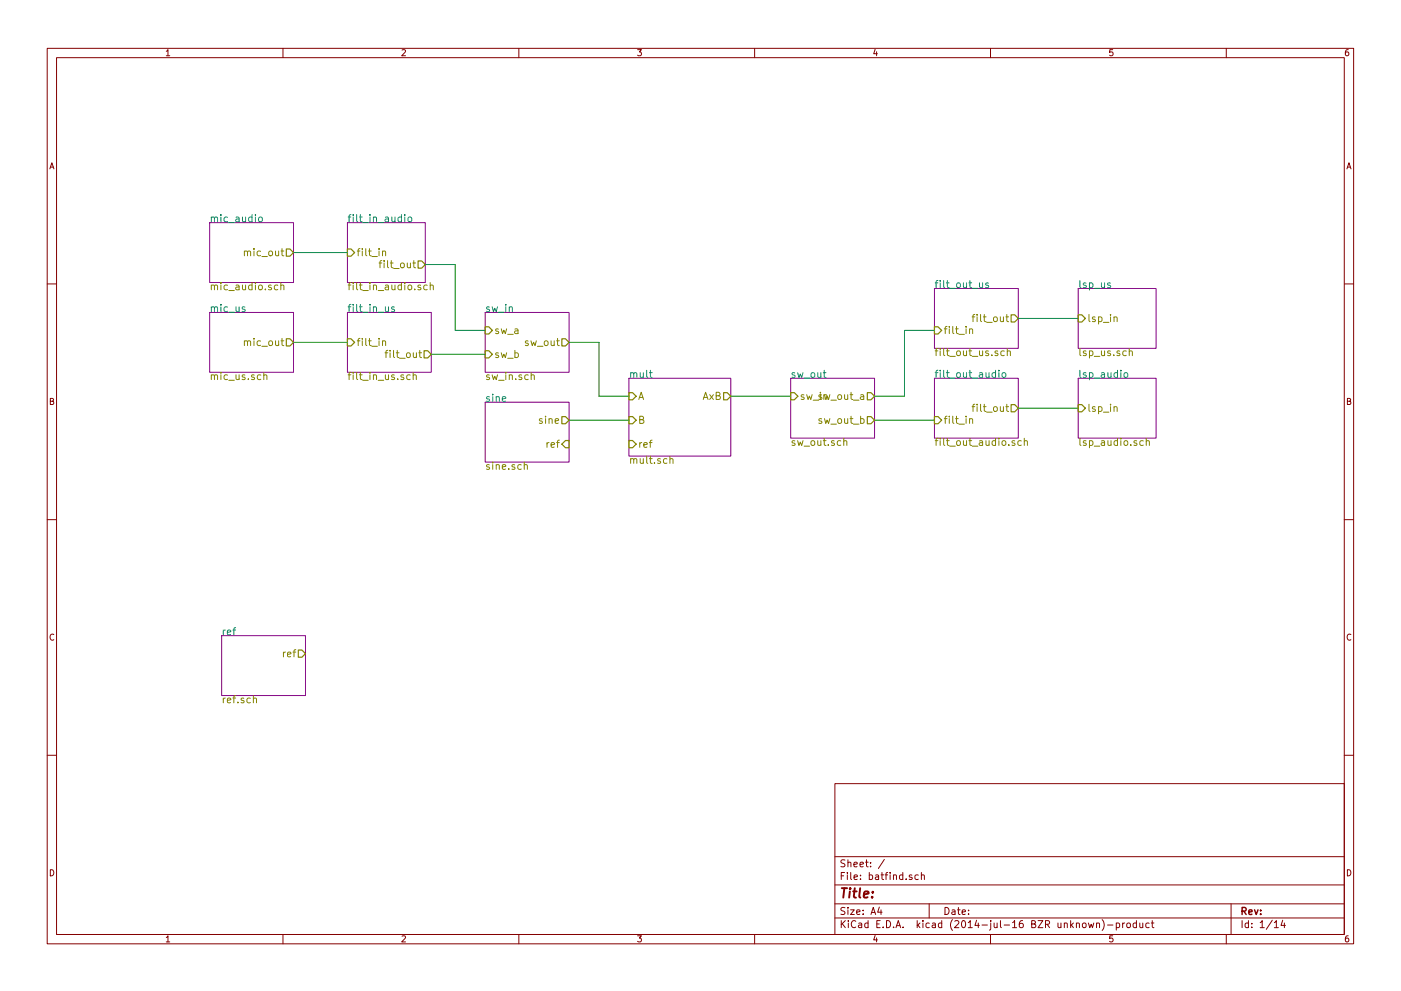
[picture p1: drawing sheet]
<svg xmlns="http://www.w3.org/2000/svg" width="297mm" height="210mm" viewBox="0 0 297 210" stroke-linecap="round" stroke-linejoin="round" font-family="sans-serif">
<g fill="none" stroke="#840000" stroke-width=".21">
<path d="M10 10.3h277v189.9h-277zM12 12.2h273v186.1h-273zM60 10.3v1.9M110 10.3v1.9M160 10.3v1.9M210 10.3v1.9M260 10.3v1.9M10 60.2h2M285 60.2h2M10 110.3h2M285 110.3h2M10 160.2h2"/>
<path d="M177 166.3h108v32h-108zM285 160.2h2M60 198.3v1.9M110 198.3v1.9M160 198.3v1.9M177 194.8h108M177 191.8h108M177 187.8h108M177 181.8h108M186.4 192.5l-.3 1h.9M186.8 193v1M187.5 182.3l-1.3 2"/>
<path d="M193.3 185.7l-.3-.1-.2 .2v.2l.5 .2v.3h-.5M194.7 185.7l-.4-.1-.3 .3 .1 .6 .2 .1 .4-.1M195.4 185.7l.2-.1 .3 .1 .1 .9M195.4 185.1v1.5M197 191.8v3M210 198.3v1.9M230.8 195.8l.3 1 .2-.7 .3 .7 .3-1M232.5 196l.2-.2 .4 .1v.9M232.5 195.8v1M233.7 195.1a1.71 1.71 0 0 1 0 2.3M234.8 196.3h1.2M236.7 195.9l.4-.1 .3 .3-.1 .6h-.6"/>
<path d="M236.7 195.8v1.5M238 195.8v1M238.5 195.8l-.5 .3M239 196l.2-.2 .4 .2 .1 .5-.2 .2-.3 .1-.2-.1zM240.9 195.9l-.4-.1-.3 .3 .1 .6 .2 .1 .4-.1M240.9 195.3v1.5M241.7 195.8v.9l.4 .1 .2-.1M242.3 195.8v1M243.6 195.9l-.4-.1-.3 .3 .1 .6 .2 .1 .4-.1M244.1 195.8h.6M244.3 195.3v1.3l.4 .2M260 198.3v1.9"/>
<path d="M261 191.8v6.5M270.2 196.8h.8M272 195.2l-.4 1.1h.9M272.3 195.8v1"/>
</g>
<g fill="none" stroke="#840084" stroke-width=".21">
<path d="M44.4 47.2h17.8v12.7h-17.8zM73.7 47.2h16.5v12.7h-16.5zM44.4 66.3h17.8v12.7h-17.8zM73.7 66.3h17.7v12.7h-17.7zM102.9 66.3h17.7v12.7h-17.7zM198.1 61.2h17.8v12.7h-17.8zM228.6 61.2h16.5v12.7h-16.5zM102.9 85.3h17.7v12.7h-17.7zM133.3 80.3h21.6v16.5h-21.6zM167.6 80.3h17.8v12.7h-17.8zM198.1 80.3h17.8v12.7h-17.8zM228.6 80.3h16.5v12.7h-16.5z"/>
<path d="M47 134.9h17.8v12.7h-17.8z"/>
</g>
<g fill="none" stroke="#008484" stroke-width=".21">
<path d="M54.9 46.2l.2-.2 .4 .2 .1 .6-.1 .2-.4 .1-.2-.2zM85.8 45.5v.2M85.8 46v1.1M86.6 46.2l.2-.2 .4 .2 .1 .6-.2 .2-.3 .1-.2-.2zM51.9 65.2l-.3-.1-.3 .2 .1 .2 .5 .2v.3h-.6M83.6 65.2l-.4-.1-.2 .2 .1 .2 .5 .2v.3h-.6M137.7 79.1h.6M137.9 78.6v1.3l.4 .2M174.5 79.1h.6M174.8 78.6v1.3l.3 .2M209.5 60.1l-.3-.1-.2 .2v.2l.5 .2v.4h-.5M211.8 78.6v.1"/>
<path d="M211.8 79.1v1M212.5 79.2l.3-.1 .4 .1 .1 .6-.2 .2-.3 .1-.3-.2zM235.4 60.1l-.3-.1-.3 .2 .1 .2 .5 .2v.4h-.6M238.4 79.2l.2-.1 .4 .1 .1 .6-.1 .2-.4 .1-.2-.2z"/>
</g>
<g fill="none" stroke="#848400" stroke-width=".21">
<path d="M59.5 60v1.5M80.4 55.8h.5M81.1 53.4l.1-.1a.36 .36 0 0 1 .6 .2v.8M87.5 55.8h.6M87.7 55.3v1.3l.4 .2M91.2 60v1.5M55.9 79.7l.1-.1a.36 .36 0 0 1 .6 .2v.7M55.9 79v1.5M58.9 60.5h-.4l-.3 .3 .1 .6h.6M59.5 60.6l.1-.1a.36 .36 0 0 1 .6 .2v.8M81.1 72.5l.1-.1a.36 .36 0 0 1 .6 .1v.8M81.6 74.8h.6"/>
<path d="M87 79.6l-.5-.1-.3 .3 .2 .7h.6M87.6 79.7l.1-.1a.36 .36 0 0 1 .6 .2v.7M87.6 79v1.5M88.8 74.8h.6M89 74.3v1.4l.4 .2M90.6 60.5h-.5l-.3 .3 .2 .6h.6M91.2 60.6l.1-.1a.36 .36 0 0 1 .6 .2v.8M112.6 79.7l.1-.1a.36 .36 0 0 1 .6 .2v.7M205.6 69.9v-.1a.36 .36 0 0 1 .6 .2v.8M206.1 67.2h.6M212.9 74.5l-.4-.1-.3 .3 .1 .7h.6M213.3 67.2h.5"/>
<path d="M213.5 66.7v1.3l.3 .2M213.6 74.6v-.1a.36 .36 0 0 1 .6 .2v.8M213.6 73.9v1.6M236.2 67.4l.1-.1a.36 .36 0 0 1 .6 .2v.7M239.4 74.6l.1-.1a.36 .36 0 0 1 .6 .2v.8M239.4 73.9v1.6M111.2 98.7v-.1a.36 .36 0 0 1 .6 .2v.8M142 97.5l.1-.1a.36 .36 0 0 1 .6 .1v.8M142 96.8v1.5M178.9 93.6h.1a.36 .36 0 0 1 .6 .1v.8M178.9 93v1.5M205.6 89v-.1a.36 .36 0 0 1 .6 .1v.8"/>
<path d="M206.1 86.3h.6M213.3 86.3h.5M213.5 85.8v1.3l.3 .2M216.5 93.6l-.4-.1-.3 .3 .2 .6h.5M217.2 93.6a.36 .36 0 0 1 .6 .1v.8M217.2 93v1.5M236.2 86.4h.1a.36 .36 0 0 1 .6 .1v.8M242.4 93.6l-.4-.1-.3 .3 .1 .6h.6M243 93.6h.1a.36 .36 0 0 1 .6 .1v.8M243 93v1.5M53.7 148.3l.1-.1a.36 .36 0 0 1 .6 .1v.8"/>
</g>
<g fill="none" stroke="#848400" stroke-width=".25">
<path d="M60.7 52.8h.8l.7 .8-.7 .8h-.8zM73.7 52.8h.7l.8 .8-.8 .8h-.7zM88.6 55.4h.8l.8 .7-.8 .8h-.8zM60.7 71.9h.8l.7 .7-.7 .8h-.8zM73.7 71.9h.7l.8 .7-.8 .8h-.7zM89.9 74.4h.8l.7 .8-.7 .7h-.8zM102.9 69.3h.7l.8 .8-.8 .8h-.7zM102.9 74.4h.7l.8 .8-.8 .7h-.7zM119.1 71.9h.8l.7 .7-.7 .8h-.8zM198.1 69.3h.8l.7 .8-.7 .8h-.8zM214.4 66.8h.7l.8 .8-.8 .7h-.7zM228.6 66.8h.8l.7 .8-.7 .7h-.8z"/>
<path d="M119.1 88.4h.8l.7 .7-.7 .8h-.8zM119.9 93.5h.7v1.5h-.7l-.8-.8zM133.3 83.3h.8l.8 .8-.8 .7h-.8zM133.3 88.4h.8l.8 .7-.8 .8h-.8zM133.3 93.5h.8l.8 .7-.8 .8h-.8zM153.4 83.3h.8l.7 .8-.7 .7h-.8zM167.6 83.3h.8l.8 .8-.8 .7h-.8zM183.9 83.3h.8l.7 .8-.7 .7h-.8zM183.9 88.4h.8l.7 .7-.7 .8h-.8zM198.1 88.4h.8l.7 .7-.7 .8h-.8zM214.4 85.8h.7l.8 .8-.8 .8h-.7zM228.6 85.8h.8l.7 .8-.7 .8h-.8z"/>
<path d="M63.2 137.9h.8l.8 .8-.8 .7h-.8z"/>
</g>
<path d="M62.2 53.6h11.5M90.2 56.1h6.3v14h6.4M62.2 72.6h11.5M91.4 75.2h11.5M120.6 72.6h6.4v11.5h6.3M198.1 70.1h-6.3v14h-6.4M215.9 67.6h12.7M120.6 89.1h12.7M154.9 84.1h12.7M185.4 89.1h12.7M215.9 86.6h12.7" fill="none" stroke="#008400" stroke-width=".21"/>
<text font-size="2.8" fill="#840000" x="178" y="190.5">Title:</text>
<g font-size="2.1" fill="#008484">
<text x="44.4" y="47.1">mic_audio</text>
<text x="73.7" y="47.1">filt_in_audio</text>
<text x="198.1" y="61.1">filt_out_us</text>
<text x="228.6" y="61.1">lsp_us</text>
<text x="44.4" y="66.2">mic_us</text>
<text x="73.7" y="66.2">filt_in_us</text>
<text x="102.9" y="66.2">sw_in</text>
<text x="133.3" y="80.2">mult</text>
<text x="167.6" y="80.2">sw_out</text>
<text x="198.1" y="80.2">filt_out_audio</text>
<text x="228.6" y="80.2">lsp_audio</text>
<text x="102.9" y="85.2">sine</text>
<text x="47" y="134.8">ref</text>
</g>
<g font-size="2.1" fill="#848400">
<text x="52.2" y="54.4">mic_out</text>
<text x="75.6" y="54.4">filt_in</text>
<text x="81.2" y="56.9">filt_out</text>
<text x="44.4" y="61.6">mic_audio.sch</text>
<text x="73.7" y="61.6">filt_in_audio.sch</text>
<text x="104.8" y="70.9">sw_a</text>
<text x="200.1" y="70.9">filt_in</text>
<text x="206.9" y="68.3">filt_out</text>
<text x="230.5" y="68.3">lsp_in</text>
<text x="52.2" y="73.4">mic_out</text>
<text x="75.6" y="73.4">filt_in</text>
<text x="82.4" y="75.9">filt_out</text>
<text x="104.8" y="75.9">sw_b</text>
<text x="111.4" y="73.4">sw_out</text>
<text x="198.1" y="75.5">filt_out_us.sch</text>
<text x="228.6" y="75.5">lsp_us.sch</text>
<text x="44.4" y="80.6">mic_us.sch</text>
<text x="73.7" y="80.6">filt_in_us.sch</text>
<text x="102.9" y="80.6">sw_in.sch</text>
<text x="114.5" y="89.9">sine</text>
<text x="135.3" y="84.8">A</text>
<text x="135.3" y="89.9">B</text>
<text x="148.8" y="84.8">AxB</text>
<text x="169.6" y="84.8">sw_in</text>
<text x="173.7" y="89.9">sw_out_b</text>
<text x="173.8" y="84.8">sw_out_a</text>
<text x="200.1" y="89.9">filt_in</text>
<text x="206.9" y="87.4">filt_out</text>
<text x="230.5" y="87.4">lsp_in</text>
<text x="116" y="95">ref</text>
<text x="135.3" y="95">ref</text>
<text x="167.6" y="94.6">sw_out.sch</text>
<text x="198.1" y="94.6">filt_out_audio.sch</text>
<text x="228.6" y="94.6">lsp_audio.sch</text>
<text x="102.9" y="99.7">sine.sch</text>
<text x="133.3" y="98.4">mult.sch</text>
<text x="60.1" y="139.4">ref</text>
<text x="47" y="149.2">ref.sch</text>
</g>
<g font-size="2.1" fill="#840000">
<text x="178" y="184">Sheet: /</text>
<text x="178" y="186.7">File: batfind.sch</text>
<text x="178" y="196.9">KiCad E.D.A. kicad (2014-jul-16 BZR unknown)-product</text>
<text x="178" y="194.1">Size: A4</text>
<text x="200" y="194.1">Date:</text>
<text x="263" y="194.1">Rev:</text>
<text x="263" y="196.9">Id: 1/14</text>
</g>
<g font-size="1.8" fill="#840000">
<text x="35" y="11.9">1</text>
<text x="85" y="11.9">2</text>
<text x="135" y="11.9">3</text>
<text x="185" y="11.9">4</text>
<text x="235" y="11.9">5</text>
<text x="285" y="11.9">6</text>
<text x="10.4" y="35.9">A</text>
<text x="285.4" y="35.9">A</text>
<text x="10.4" y="85.9">B</text>
<text x="285.4" y="85.9">B</text>
<text x="10.4" y="135.9">C</text>
<text x="285.4" y="135.9">C</text>
<text x="10.4" y="185.9">D</text>
<text x="285.4" y="185.9">D</text>
<text x="35" y="199.9">1</text>
<text x="85" y="199.9">2</text>
<text x="135" y="199.9">3</text>
<text x="185" y="199.9">4</text>
<text x="235" y="199.9">5</text>
<text x="285" y="199.9">6</text>
</g>
</svg>
